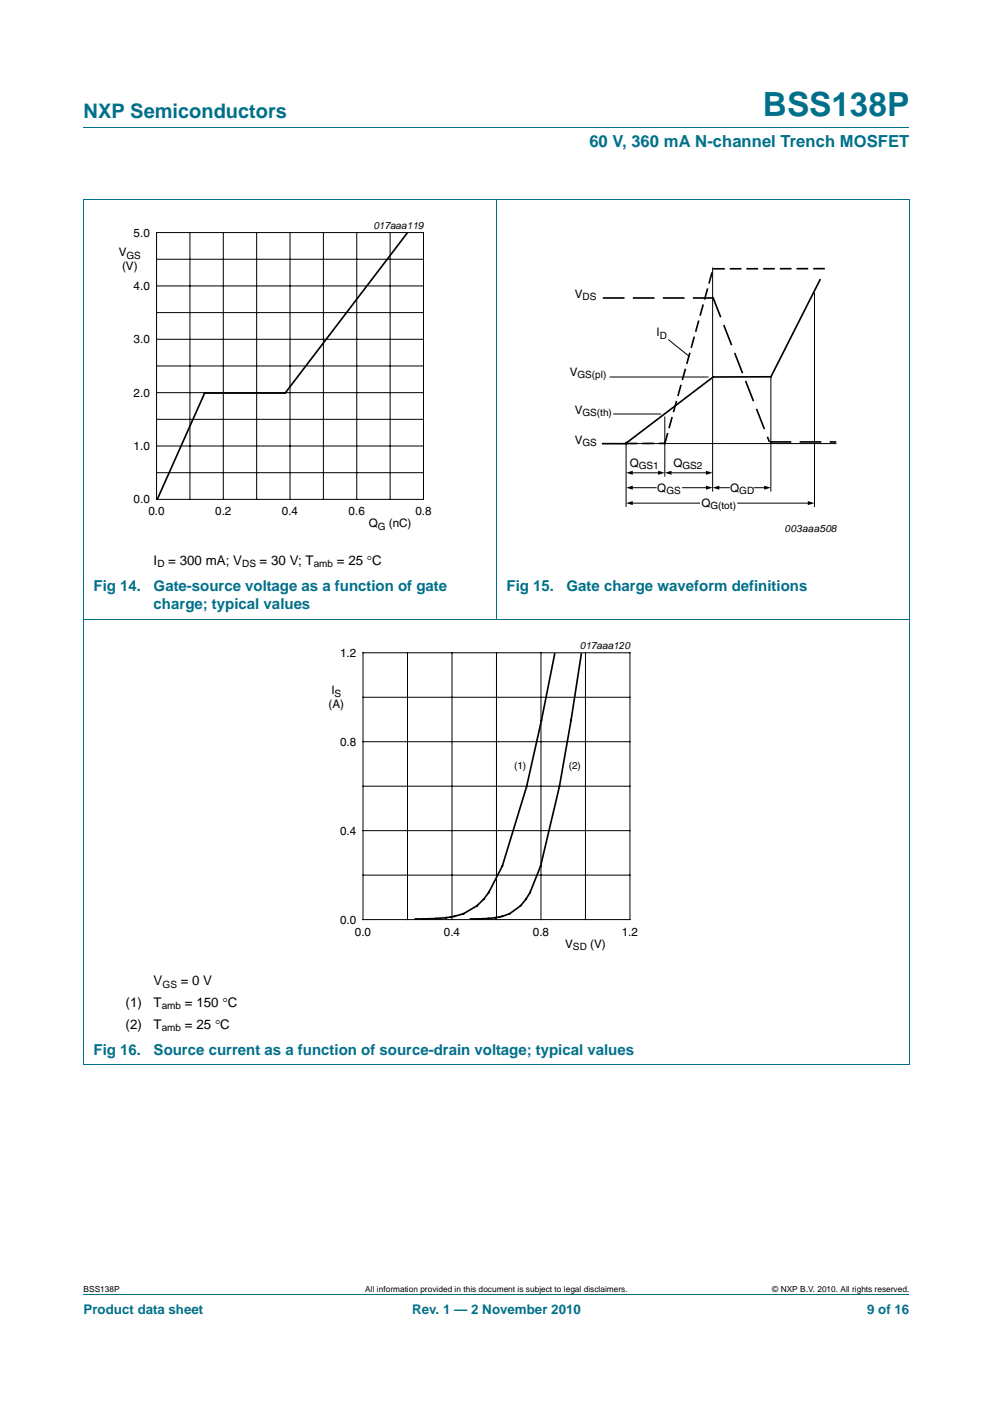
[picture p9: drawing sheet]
<svg xmlns="http://www.w3.org/2000/svg" width="210mm" height="297mm" viewBox="0 0 210 297" stroke-linecap="round" stroke-linejoin="round" font-family="sans-serif">
<path d="M17.7 27h174.6M17.6 42.1h174.7M17.7 42.2v183M105 42.1v89M192.3 42.2v183M17.6 131h174.7M17.6 225.3h174.7M17.7 273.9h174.6" fill="none" stroke="#00708a" stroke-width=".21"/>
<path d="M20.4 46.4h81.9v66.3h-81.9zM64.1 135.3h81.8v66.3h-81.8z" fill="none" stroke="#fff" stroke-width=".21"/>
<g fill="none" stroke="#000" stroke-width=".21">
<path d="M33.1 49.2h56.5v56.5h-56.5zM33.1 54.8h56.5M40.2 49.2v56.5M47.2 49.2v56.5M54.3 49.2v56.5M61.3 49.2v56.5M68.4 49.2v56.5M75.4 49.2v56.5M82.5 49.2v56.5M150.7 56.7v47.2M33.1 66.1h56.5M33.1 77.4h56.5"/>
<path d="M33.1 60.5h56.5M33.1 71.8h56.5M129 79.8h20.7M141.4 71.9l4.2 3.4M163 79.7v24.2M172.2 62v45.2M33.1 88.7h56.5M33.1 83.1h56.5M33.1 94.4h56.5M129.8 87.6h9.9M130.6 93.8h46.2M132.4 93.5v13.7"/>
<path d="M140.6 88.2v12.5M33.1 100h56.5M133.5 100h5.9M133.5 106.4h14.4M133.5 103.2h5.2M141.7 100h7.9M144.3 103.2h5.3M151.8 103.2h2.4M156 106.4h15.1M159.5 103.2h2.4M76.8 138.1h56.4v56.5h-56.4zM86.2 138.1v56.5"/>
<path d="M95.6 138.1v56.5M105 138.1v56.5M114.4 138.1v56.5M123.8 138.1v56.5M76.8 147.5h56.4M76.8 156.9h56.4M76.8 166.3h56.4M76.8 175.7h56.4M76.8 185.1h56.4"/>
</g>
<path d="M86 49.4l-25.7 33.8h-17l-9.9 22.2M173.4 59.2l-10.4 20.5-12.2 .1-18.4 14M127.4 93.9h5" fill="none" stroke="#000" stroke-width=".35"/>
<path d="M127.6 63h23M150.8 63l11.8 30.3M162.9 93.5h13.8" fill="none" stroke="#000" stroke-width=".35" stroke-dasharray="4.2 2.1"/>
<path d="M151 56.9l24.5-.1M132.5 93.8h8M140.6 93.8l10.2-36.9" fill="none" stroke="#000" stroke-width=".35" stroke-dasharray="2.1 1.4"/>
<path d="M132.4 100l1.4-.4v.8zM139.2 99.6l1.4 .4-1.4 .4zM140.6 100l1.4-.4v.8zM149.3 99.6l1.4 .4-1.4 .4zM132.4 106.4l1.4-.4v.9zM132.4 103.2l1.4-.4v.8zM149.3 102.8l1.4 .4-1.4 .4zM150.7 103.2l1.4-.4v.8zM161.6 102.8l1.4 .4-1.4 .4zM170.8 106l1.4 .4-1.4 .5z" fill="#000"/>
<g fill="#fff">
<path d="M108.1 160.3h3.8v3.7h-3.8z"/>
<path d="M119.6 160.3h3.8v3.7h-3.8z"/>
</g>
<path d="M117.3 138.4l-2.8 14-3.1 14-5.2 16.8-2.9 5.6a11.4 11.4 0 0 1-9 5.4l-6.5 .2M122.9 138.4l-2.1 14-2.5 14-4 16.8-2.2 5.6a9.4 9.4 0 0 1-8.9 5.5l-3.7 .1" fill="none" stroke="#000" stroke-width=".35"/>
<text font-size="7" fill="#00708a" x="161.3" y="24.6">BSS138P</text>
<text font-size="4.2" fill="#00708a" x="17.7" y="24.9">NXP Semiconductors</text>
<text font-size="3.5" fill="#00708a" x="124.6" y="31.1">60 V, 360 mA N-channel Trench MOSFET</text>
<g font-size="3.2" fill="#00708a">
<text x="19.8" y="125.1">Fig 14.</text>
<text x="32.5" y="125.1">Gate-source voltage as a function of gate</text>
<text x="107.1" y="125.1">Fig 15.</text>
<text x="119.8" y="125.1">Gate charge waveform definitions</text>
<text x="32.5" y="128.9">charge; typical values</text>
<text x="19.8" y="223.1">Fig 16.</text>
<text x="32.5" y="223.1">Source current as a function of source-drain voltage; typical values</text>
</g>
<g font-size="2.8">
<text x="32.5" y="119.5">I</text>
<text x="35.6" y="119.5">= 300 mA; V</text>
<text x="54.9" y="119.5">= 30 V; T</text>
<text x="71.2" y="119.5">= 25 °C</text>
<text x="32.5" y="208.4">V</text>
<text x="38.2" y="208.4">= 0 V</text>
<text x="26.6" y="213">(1)</text>
<text x="32.5" y="213">T</text>
<text x="39.1" y="213">= 150 °C</text>
<text x="26.6" y="217.6">(2)</text>
<text x="32.5" y="217.6">T</text>
<text x="39.1" y="217.6">= 25 °C</text>
</g>
<g font-size="2.8" fill="#00708a">
<text x="17.7" y="277.9">Product data sheet</text>
<text x="87.2" y="277.9">Rev. 1 — 2 November 2010</text>
<text x="183.4" y="277.9">9 of 16</text>
</g>
<g font-size="2.5">
<text x="28.3" y="50.1">5.0</text>
<text x="25.1" y="54.2">V</text>
<text x="25.8" y="57.2">(V)</text>
<text x="28.3" y="61.3">4.0</text>
<text x="121.5" y="63">V</text>
<text x="138.8" y="71.1">I</text>
<text x="28.3" y="72.6">3.0</text>
<text x="28.3" y="83.9">2.0</text>
<text x="120.5" y="79.5">V</text>
<text x="121.5" y="87.5">V</text>
<text x="28.3" y="95.2">1.0</text>
<text x="121.5" y="93.9">V</text>
<text x="133.2" y="98.8">Q</text>
<text x="142.4" y="98.8">Q</text>
<text x="28.3" y="106.5">0.0</text>
<text x="139" y="104">Q</text>
<text x="148.3" y="107.3">Q</text>
<text x="154.4" y="104">Q</text>
<text x="31.4" y="109">0.0</text>
<text x="45.5" y="109">0.2</text>
<text x="59.6" y="109">0.4</text>
<text x="73.7" y="109">0.6</text>
<text x="78" y="111.6">Q</text>
<text x="82.2" y="111.6">(nC)</text>
<text x="87.8" y="109">0.8</text>
<text x="71.9" y="139">1.2</text>
<text x="69.5" y="149.9">(A)</text>
<text x="70.1" y="146.9">I</text>
<text x="71.9" y="157.8">0.8</text>
<text x="71.9" y="176.6">0.4</text>
<text x="71.9" y="195.4">0.0</text>
<text x="75" y="197.9">0.0</text>
<text x="93.9" y="197.9">0.4</text>
<text x="112.7" y="197.9">0.8</text>
<text x="131.5" y="197.9">1.2</text>
<text x="119.5" y="200.5">V</text>
<text x="124.8" y="200.5">(V)</text>
</g>
<g font-size="2.1">
<text x="79" y="48.4">017aaa119</text>
<text x="26.8" y="54.7">GS</text>
<text x="123.2" y="63.5">DS</text>
<text x="139.5" y="71.6">D</text>
<text x="122.1" y="79.9">GS(pl)</text>
<text x="123.2" y="88">GS(th)</text>
<text x="123.2" y="94.4">GS</text>
<text x="135.1" y="99.2">GS1</text>
<text x="144.3" y="99.2">GS2</text>
<text x="140.9" y="104.5">GS</text>
<text x="150.2" y="107.8">G(tot)</text>
<text x="156.3" y="104.5">GD</text>
<text x="79.9" y="112.1">G</text>
<text x="165.9" y="112.5">003aaa508</text>
<text x="33.3" y="120">D</text>
<text x="51.2" y="120">DS</text>
<text x="66.3" y="120">amb</text>
<text x="122.6" y="137.3">017aaa120</text>
<text x="70.8" y="147.4">S</text>
<text x="108.7" y="162.7">(1)</text>
<text x="120.3" y="162.7">(2)</text>
<text x="121.2" y="201">SD</text>
<text x="34.4" y="208.9">GS</text>
<text x="34.2" y="213.5">amb</text>
<text x="34.2" y="218.1">amb</text>
</g>
<g font-size="1.8">
<text x="17.7" y="273.3">BSS138P</text>
<text x="77.3" y="273.3">All information provided in this document is subject to legal disclaimers.</text>
<text x="163.3" y="273.3">© NXP B.V. 2010. All rights reserved.</text>
</g>
</svg>
